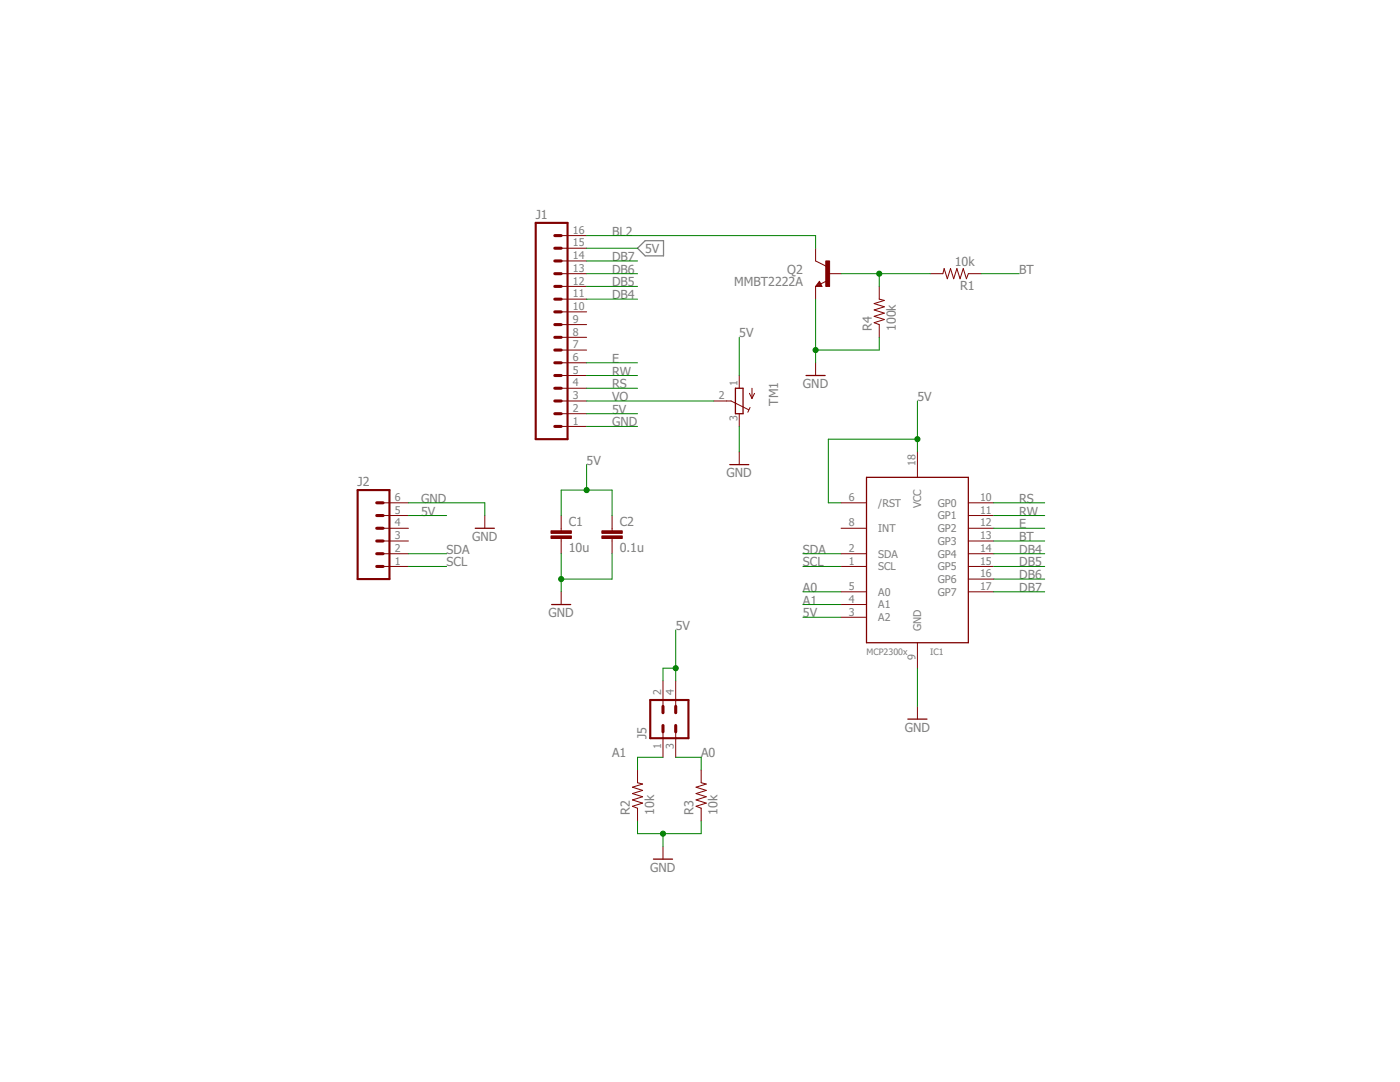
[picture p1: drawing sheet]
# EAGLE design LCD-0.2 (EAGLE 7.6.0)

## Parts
C1  10u  CAP0603-CAP  [0603-CAP]
C2  0.1u  CAP0603-CAP  [0603-CAP]
IC1  MCP23008/SO  [SO18W]
J1  M16PTH  [1X16]
J2  M06RJ11  [RJ11-6P6C]
J5  M02X2  [2X2]
Q2  MMBT2222A  TRANSISTOR_NPNMMBT2222A  [SOT23-3]
R1  10k  RESISTOR0603  [0603-RES]
R2  10k  RESISTOR0603  [0603-RES]
R3  10k  RESISTOR0603  [0603-RES]
R4  100k  RESISTOR0603  [0603-RES]
TM1  TRIMPOTTC33X  [TC33X]

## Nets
5V: C1.1 C2.1 IC1.3(A2) IC1.6(/RST) IC1.18(VCC) J1.2 J1.15 J2.5 J5.2 J5.4 TM1.1(A)
A0: IC1.5(A0) J5.3 R3.2
A1: IC1.4(A1) J5.1 R2.2
BL2: J1.16 Q2.3(C)
BT: IC1.13(GP3) R1.1
DB4: IC1.14(GP4) J1.11
DB5: IC1.15(GP5) J1.12
DB6: IC1.16(GP6) J1.13
DB7: IC1.17(GP7) J1.14
E: IC1.12(GP2) J1.6
GND: C1.2 C2.2 IC1.9(GND) J1.1 J2.6 Q2.2(E) R2.1 R3.1 R4.1 TM1.3(E)
N$1: Q2.1(B) R1.2 R4.2
RS: IC1.10(GP0) J1.4
RW: IC1.11(GP1) J1.5
SCL: IC1.1(SCL) J2.1
SDA: IC1.2(SDA) J2.2
VO: J1.3 TM1.2(S)
Unconnected: IC1.8(INT) J1.7 J1.8 J1.9 J1.10 J2.3 J2.4

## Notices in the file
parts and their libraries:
SparkFun-Connectors: Licensing: Creative Commons ShareAlike 4.0 International - https://creativecommons.org/licenses/by-sa/4.0
